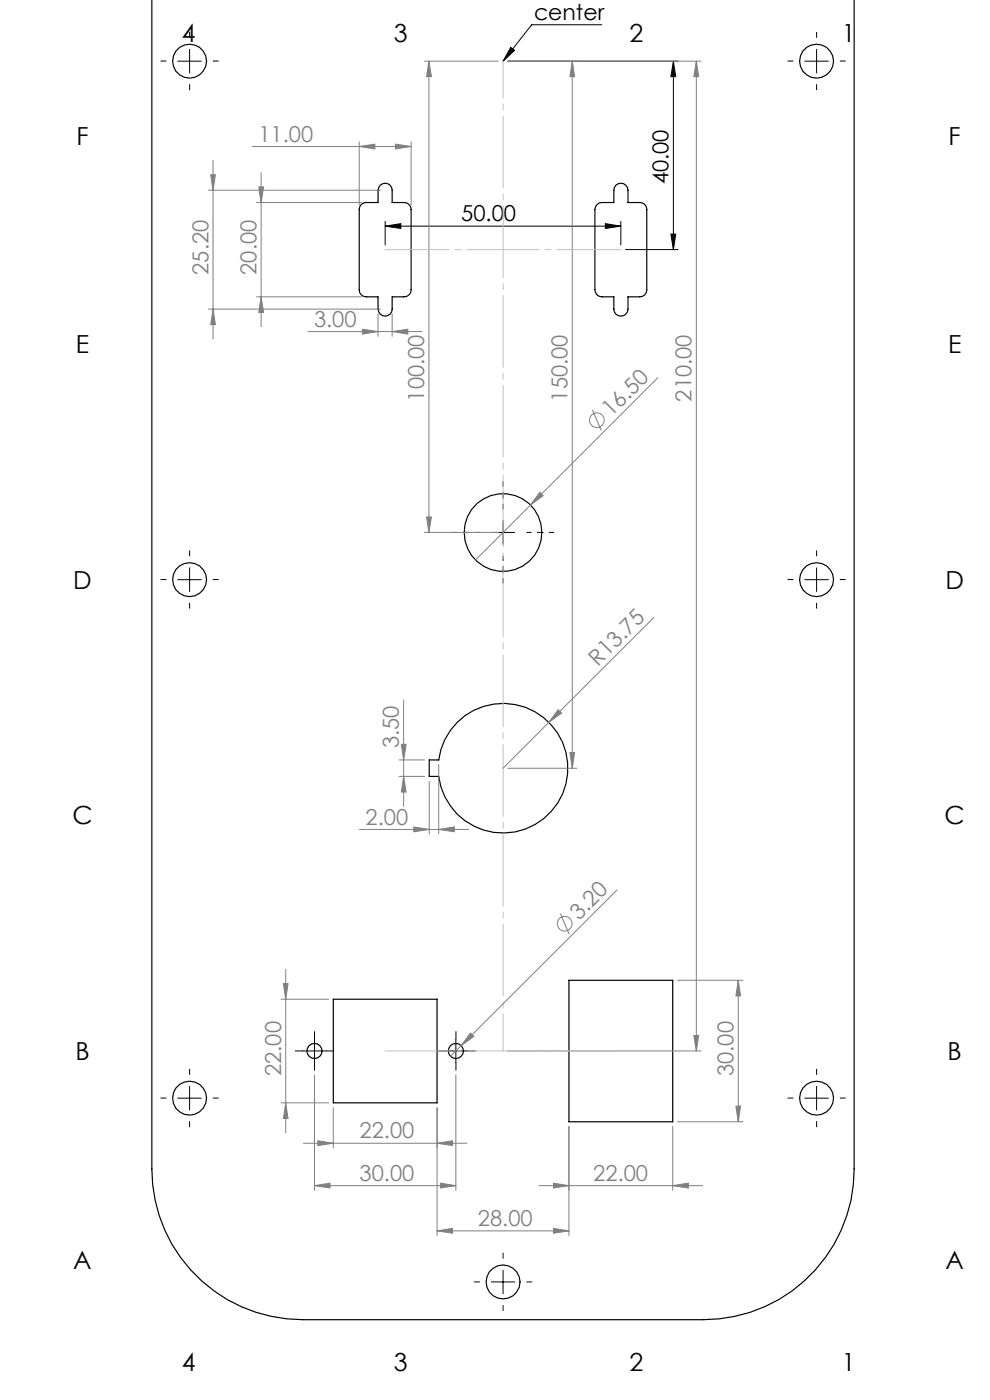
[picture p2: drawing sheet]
<svg xmlns="http://www.w3.org/2000/svg" width="210mm" height="297mm" viewBox="0 0 210 297" stroke-linecap="round" stroke-linejoin="round" font-family="sans-serif">
<g fill="none" stroke="#000" stroke-width=".25">
<path d="M32.2 -.1v248.1a32 32 0 0 0 32 32h85a32 32 0 0 0 32-32v-248M80.6 39.3a1.49 1.49 0 0 1 1.7-.3 1.49 1.49 0 0 1 .9 1.4v2.6h2.5a1.51 1.51 0 0 1 1.5 1.5v17a1.51 1.51 0 0 1-1.5 1.5h-2.5v2.6a1.5 1.5 0 0 1-1.5 1.5 1.5 1.5 0 0 1-1.5-1.5v-2.6h-2.5a1.51 1.51 0 0 1-1.5-1.5v-17a1.51 1.51 0 0 1 1.5-1.5h2.5v-2.6zM130.6 39.3a1.51 1.51 0 0 1 1.7-.3 1.51 1.51 0 0 1 .9 1.4v2.6h2.5a1.45 1.45 0 0 1 1.5 1.5v17a1.45 1.45 0 0 1-1.5 1.5h-2.5v2.6a1.5 1.5 0 0 1-1.5 1.5 1.5 1.5 0 0 1-1.5-1.5v-2.6h-2.5a1.51 1.51 0 0 1-1.5-1.5v-17a1.51 1.51 0 0 1 1.5-1.5h2.5v-2.6l.1-.6zM96.9 153.3a13.8 13.8 0 0 1 21.4 2.2 13.8 13.8 0 0 1-6.9 20.4 13.8 13.8 0 0 1-18.3-11.2h-2v-3.5h2a13.7 13.7 0 0 1 3.8-7.9zM70.7 212h22v22h-22zM120.7 208h22v30h-22z"/>
<circle cx="40.2" cy="13" r="3.6"/>
<circle cx="173.2" cy="13" r="3.6"/>
<circle cx="106.7" cy="113" r="8.2"/>
<circle cx="40.2" cy="123" r="3.6"/>
<circle cx="173.2" cy="123" r="3.6"/>
<circle cx="40.2" cy="233" r="3.6"/>
<circle cx="66.7" cy="222.9" r="1.6"/>
<circle cx="96.7" cy="223" r="1.61"/>
<circle cx="173.2" cy="233" r="3.6"/>
<circle cx="106.7" cy="272" r="3.6"/>
</g>
<g fill="none" stroke="#808080" stroke-width=".21">
<path d="M90 13h15.7M91 13v100M91 13l.5 3.3h-1zM121.4 13v150M121.4 13l.5 3.3h-1zM147.7 13v210M147.7 13l.5 3.3h-1zM148.7 13h-41M44.7 37.1h1l-.5 3.3zM45.2 34v37.9M53.5 31.1h33.7M54.9 39.6h1l-.5 3.4z"/>
<path d="M55.4 36.6v32.7M76.2 31.1l3.3-.5v1zM76.2 30.1v13.4M83.9 30.6l3.3 .5-3.3 .5zM87.2 30.1v13.4M44.2 40.4h36.5M54.4 43h22.3M44.2 65.6h36.5M45.2 65.6l.5 3.3h-1zM54.4 63h22.3M55.4 63l.5 3.3h-1zM65.3 70.3h24.2"/>
<path d="M76.9 69.8l3.3 .5-3.3 .6zM80.2 66.6v4.8M83.2 70.3l3.3-.5v1.1zM83.2 66.6v4.8M125.7 87l1.9 4.3M139.5 80.1l-38.6 38.7M90 113h15.7M90.5 109.7h1l-.5 3.3zM114.5 104.5l.7 .7-2.7 1.9zM138.7 131l-32 32M85.1 157.9h1l-.5 3.3zM85.6 148.4v22.7"/>
<path d="M118.4 150.6l.7 .7-2.7 1.9zM120.9 159.7h1l-.5 3.3zM76.2 176h23.2M84.6 161.2h5.5M84.6 164.7h5.5M85.6 164.7l.5 3.3h-1zM87.8 175.4l3.3 .6-3.3 .5zM91.1 165.7v11.2M93.1 176l3.3-.6v1.1zM93.1 162.2v14.7M107.7 163h14.7M118.9 193.8l1.8 4.4"/>
<path d="M130.9 188.8l-35.3 35.3M59.6 212h10.1M60.1 208.7h1l-.5 3.3zM60.6 205.6v34.7M99.8 219.1l.7 .7-2.7 2zM143.7 208h13.9M147.2 219.7h1l-.5 3.3zM156.6 208v30M156.6 208l.5 3.3h-1zM59.6 234h10.1M60.6 234l.5 3.3h-1zM66.7 228.1v24.4"/>
<path d="M70.7 235v8.5M92.7 235v27.1M96.7 228.1v24.4M107.7 223h41M120.7 239v23.1M142.7 239v13.5M143.7 238h13.9M156.1 234.7h1l-.5 3.3zM64.3 242.5h34.8M66.7 251.5l3.3-.5v1zM66.7 251.5h30M67.4 242l3.3 .5-3.3 .5z"/>
<path d="M92.7 242.5l3.3-.5v1zM93.4 251l3.3 .5-3.3 .5zM114.3 251.5h34.7M117.4 251l3.3 .5-3.3 .5zM142.7 251.5l3.3-.5v1zM92.7 261.1l3.3-.5v1zM92.7 261.1h28M117.4 260.6l3.3 .5-3.3 .5z"/>
<circle cx="126.6" cy="89.1" r="1.55"/>
<circle cx="119.8" cy="196" r="1.56"/>
</g>
<g fill="none" stroke="#000" stroke-width=".21">
<path d="M37.7 13h5M40.2 10.5v5M107.7 13h36.1M108.3 10.1l.8 .6-2.4 2.3zM127.7 5.3h-14.9l-6.1 7.7M142.8 13v39.9M142.8 13l.5 3.3h-1zM170.7 13h5M173.2 10.5v5M81.7 48l3.3-.6v1.1zM81.7 47v5M81.7 48h50"/>
<path d="M128.4 47.4l3.3 .6-3.3 .5zM131.7 47v5M132.7 52.9h11.1M142.3 49.7h1l-.5 3.2zM104.2 113h5M106.7 110.5v5M37.7 123h5M40.2 120.5v5M170.7 123h5M173.2 120.5v5M37.7 233h5M40.2 230.5v5"/>
<path d="M64.2 223h5M66.7 220.5v5M94.2 223h5M96.7 220.5v5M170.7 233h5M173.2 230.5v5M104.2 272h5M106.7 269.5v5"/>
</g>
<g fill="none" stroke="#000" stroke-width=".21" stroke-dasharray="15.2 1.3 1.3 1.3">
<path d="M35.2 12.9h-1.1M40.2 17.9v1.1M40.2 7.9v-1.1M45.2 12.9h1.1M168.2 12.9h-1.1M173.2 17.9v1.1M173.2 7.9v-1.1M178.2 12.9h1.1M40.2 117.9v-1.1M173.2 117.9v-1.1M35.2 122.9h-1.1M40.2 127.9v1.1"/>
<path d="M45.2 122.9h1.1M168.2 122.9h-1.1M173.2 127.9v1.1M178.2 122.9h1.1M35.2 232.9h-1.1M40.2 237.9v1.1M40.2 227.9v-1.1M45.2 232.9h1.1M64.2 222.9h-1.6M66.7 225.4v1.6M66.7 220.4v-1.6M69.2 222.9h1.6"/>
<path d="M94.2 222.9h-1.6M96.7 225.4v1.6M96.7 220.4v-1.6M99.2 222.9h1.6M168.2 232.9h-1.1M173.2 237.9v1.1M173.2 227.9v-1.1M178.2 232.9h1.1M101.7 271.9h-1.1M106.7 276.9v1.1M106.7 266.9v-1.1M111.7 271.9h1.1"/>
</g>
<path d="M101.7 112.9h-5.7M106.7 117.9v5.8M106.7 107.9v-5.7M111.7 112.9h5.8" fill="none" stroke="#000" stroke-width=".21" stroke-dasharray="15.2 1.3 1.3 1.3" stroke-dashoffset="14.3"/>
<path d="M81.7 52.9h50M81.7 222.9h50" fill="none" stroke="#c0c0c0" stroke-width=".21" stroke-dasharray="15.2 1.3 1.3 1.3" stroke-dashoffset="1.7"/>
<path d="M106.7 222.9v-210" fill="none" stroke="#c0c0c0" stroke-width=".21" stroke-dasharray="15.2 1.3 1.3 1.3" stroke-dashoffset="7.4"/>
<g fill="#000">
<path d="M108.3 10.1l.8 .6-2.4 2.3z"/>
<path d="M142.8 13l.5 3.3h-1zM142.3 49.7h1l-.5 3.2z"/>
<path d="M81.7 48l3.3-.6v1.1zM128.4 47.4l3.3 .6-3.3 .5z"/>
</g>
<g fill="#808080">
<path d="M114.5 104.5l.7 .7-2.7 1.9z"/>
<path d="M99.8 219.1l.7 .7-2.7 2z"/>
<path d="M118.4 150.6l.7 .7-2.7 1.9z"/>
<path d="M147.2 219.7h1l-.5 3.3zM147.7 13l.5 3.3h-1z"/>
<path d="M121.4 13l.5 3.3h-1zM120.9 159.7h1l-.5 3.3zM91 13l.5 3.3h-1zM90.5 109.7h1l-.5 3.3z"/>
<path d="M117.4 251l3.3 .5-3.3 .5zM142.7 251.5l3.3-.5v1zM66.7 251.5l3.3-.5v1zM93.4 251l3.3 .5-3.3 .5zM76.9 69.8l3.3 .5-3.3 .6zM83.2 70.3l3.3-.5v1.1z"/>
<path d="M76.2 31.1l3.3-.5v1zM83.9 30.6l3.3 .5-3.3 .5z"/>
<path d="M92.7 261.1l3.3-.5v1zM117.4 260.6l3.3 .5-3.3 .5z"/>
<path d="M92.7 242.5l3.3-.5v1zM67.4 242l3.3 .5-3.3 .5zM93.1 176l3.3-.6v1.1zM87.8 175.4l3.3 .6-3.3 .5z"/>
<path d="M55.4 63l.5 3.3h-1zM54.9 39.6h1l-.5 3.4z"/>
<path d="M156.1 234.7h1l-.5 3.3zM156.6 208l.5 3.3h-1z"/>
<path d="M85.1 157.9h1l-.5 3.3zM85.6 164.7l.5 3.3h-1z"/>
<path d="M44.7 37.1h1l-.5 3.3zM45.2 65.6l.5 3.3h-1z"/>
<path d="M60.1 208.7h1l-.5 3.3zM60.6 234l.5 3.3h-1z"/>
</g>
<g font-size="5.3">
<text x="38.5" y="8.9">4</text>
<text x="83.5" y="8.9">3</text>
<text x="133.6" y="8.9">2</text>
<text x="178.6" y="8.9">1</text>
<text x="16.2" y="30.7">F</text>
<text x="201.2" y="30.7">F</text>
<text x="16.1" y="74.9">E</text>
<text x="201.1" y="74.9">E</text>
<text x="15.5" y="124.9">D</text>
<text x="200.5" y="124.9">D</text>
<text x="15.4" y="174.9">C</text>
<text x="200.4" y="174.9">C</text>
<text x="16" y="224.9">B</text>
<text x="201" y="224.9">B</text>
<text x="15.5" y="269.2">A</text>
<text x="200.5" y="269.2">A</text>
<text x="38.5" y="290.9">4</text>
<text x="83.5" y="290.9">3</text>
<text x="133.6" y="290.9">2</text>
<text x="178.6" y="290.9">1</text>
</g>
<g font-size="4.7">
<text x="113.3" y="4.2">center</text>
<text x="141.8" y="39.1" transform="rotate(-90 141.8 39.1)">40.00</text>
<text x="97.8" y="46.9">50.00</text>
</g>
<g font-size="4.7" fill="#808080">
<text x="54.8" y="30.1">11.00</text>
<text x="44.2" y="58.3" transform="rotate(-90 44.2 58.3)">25.20</text>
<text x="54.4" y="58.3" transform="rotate(-90 54.4 58.3)">20.00</text>
<text x="66.6" y="69.3">3.00</text>
<text x="90" y="85.2" transform="rotate(-90 90 85.2)">100.00</text>
<text x="120.4" y="85.2" transform="rotate(-90 120.4 85.2)">150.00</text>
<text x="129.7" y="88.5" transform="rotate(-45 129.7 88.5)">16.50</text>
<text x="146.7" y="85.2" transform="rotate(-90 146.7 85.2)">210.00</text>
<text x="126.8" y="141.4" transform="rotate(-45 126.8 141.4)">R13.75</text>
<text x="84.6" y="158.8" transform="rotate(-90 84.6 158.8)">3.50</text>
<text x="77.6" y="174.9">2.00</text>
<text x="122.8" y="195.3" transform="rotate(-45 122.8 195.3)">3.20</text>
<text x="59.6" y="228.3" transform="rotate(-90 59.6 228.3)">22.00</text>
<text x="155.6" y="228.3" transform="rotate(-90 155.6 228.3)">30.00</text>
<text x="76.3" y="241.5">22.00</text>
<text x="76.3" y="250.5">30.00</text>
<text x="125.9" y="250.5">22.00</text>
<text x="101.4" y="260.1">28.00</text>
</g>
</svg>
